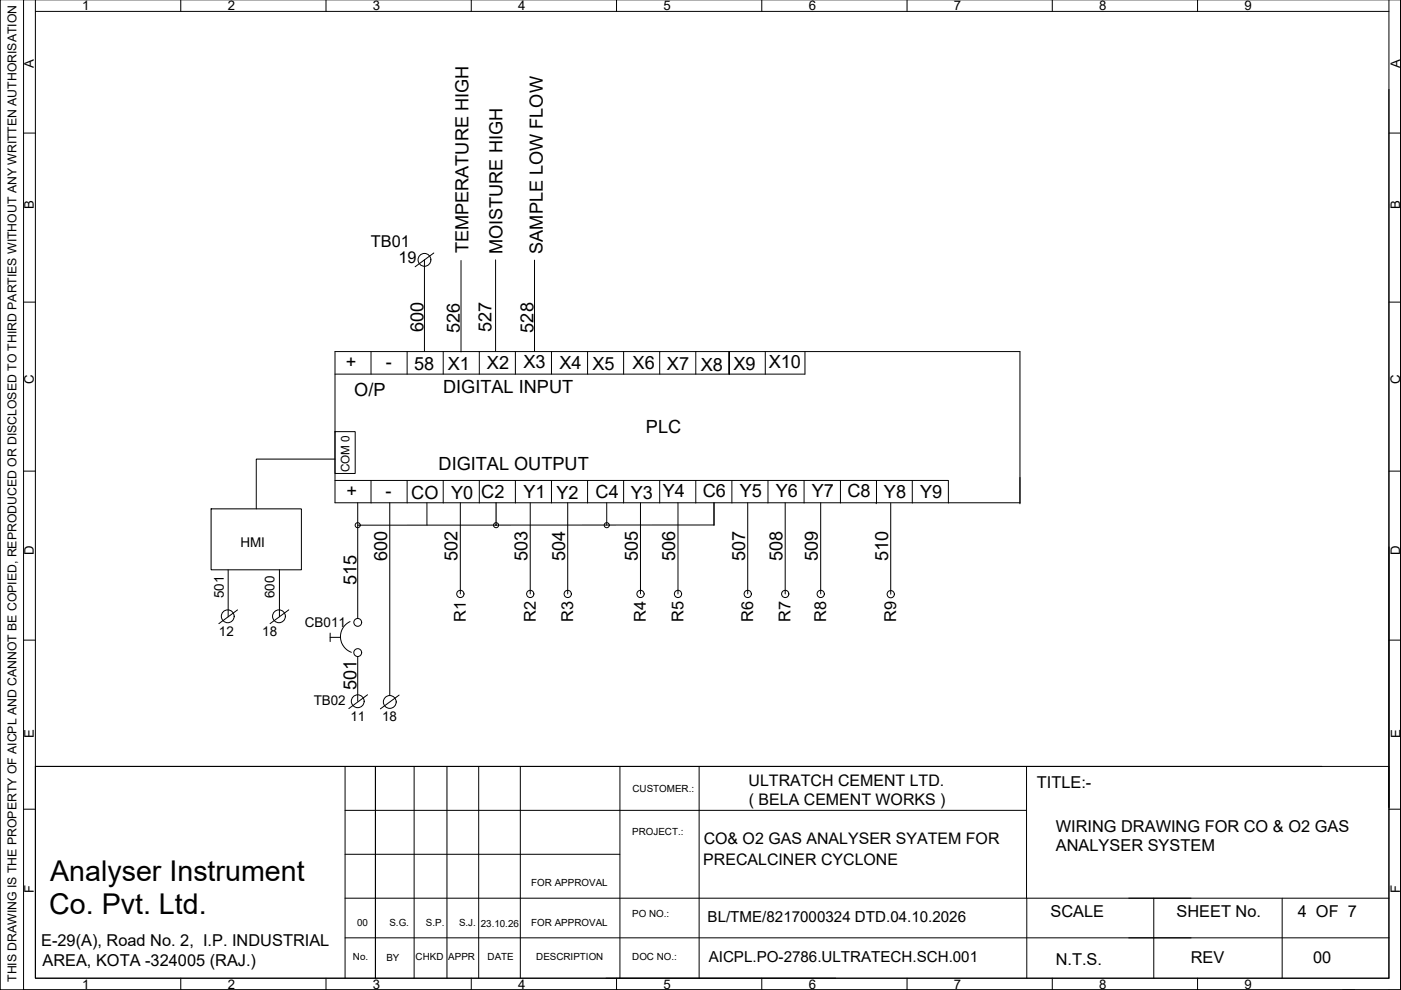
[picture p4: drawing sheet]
<svg xmlns="http://www.w3.org/2000/svg" width="297mm" height="210mm" viewBox="0 0 297 210" stroke-linecap="round" stroke-linejoin="round" font-family="sans-serif">
<!-- layer: 0 -->
<g fill="none" stroke="#000" stroke-width=".21">
<path d="M0 -.1v210h297v-210v210h-297zM5 -.1v210h292M7.5 -.1v207.5h287v-207.5M38.3 0v2.4M69.1 0v2.4M99.9 0v2.4M130.7 0v2.4M161.5 0v2.4M192.3 0v2.4M223.1 0v2.4M253.9 0v2.4M7.5 2.4h287"/>
<path d="M5 28.2h2.5M294.5 28.2h2.5M90 55.1v19.4M92 53.6l-4 3M97.7 55.2v19.4M105.1 55.1v19.4M113.3 55.2v19.3M5 64.1h2.5M78.7 74.5v4.8M86.3 74.5v4.8M94 74.5v4.8M101.6 74.5v4.8"/>
<path d="M109.3 74.5v4.8M116.9 74.5v4.8M124.6 74.5v4.8M132.2 74.5v4.8M139.9 74.5v4.8M147.5 74.5v4.8M154.6 74.5v4.8v-4.8M154.6 74.5v4.8M162.3 74.5v4.8M170.7 74.5v4.8h-99.7M294.5 64.1h2.5M5 99.9h2.5"/>
<path d="M71 91.5h4.3v8.9h-4.3zM71 97.3h-16.7v10.6M294.5 99.9h2.5M44.8 107.9h19.1v12.9h-19.1zM71 101.9h130.1M75.8 106.6v24.5M78.7 101.9v4.8M82.6 106.6v40.9M86.3 101.9v4.8M90.5 106.6v4.8M94 101.9v4.8M97.6 106.6v19.3"/>
<path d="M101.6 101.9v4.8M109.3 101.9v4.8M112.4 106.6v19.3M116.9 101.9v4.8M120.4 106.6v19.3M124.6 101.9v4.8M128.6 106.6v4.8M132.2 101.9v4.8M135.8 106.6v19.3M139.9 101.9v4.8M143.7 106.6v19.3M147.5 101.9v4.8"/>
<path d="M151.4 111.3l-75.6 .1M151.4 106.6v4.8M155.2 101.9v4.8M158.5 106.6v19.3M162.8 101.9v4.8M166.5 106.6v19.3M170.5 101.9v4.8M174 106.6v19.3M178.2 101.9v4.8M185.8 106.6v.2M185.8 101.9v4.8M188.8 106.7v19.3"/>
<path d="M193.4 101.9v4.8M201.1 101.9v4.8M216.2 106.6h-145.2v-32.1h145.2v32.3M5 135.7h2.5M48.4 120.8v10M50.4 129.3l-4 2.9M59.2 120.8v10M61.2 129.3l-3.9 2.9M70 134.2v1.8M70 135.1h2.2M74.2 131.8a3.5 3.5 0 0 0-2 3.3 3.5 3.5 0 0 0 2.3 3.2M75.8 139.2v9.5"/>
<path d="M294.5 135.7h2.5M77.9 147.3l-3.9 2.9M84.6 147.4l-4 2.9M5 171.6h2.5M7.5 162.5h287v44.9h-287zM7.5 162.5h272.7M73.2 171.8h144.4M73.2 162.5v44.9M79.6 162.5v44.9M87.8 162.5v44.9M94.8 162.5v44.9M101.5 162.5v44.9"/>
<path d="M110.3 162.5v44.9M131.4 162.5v44.9M148.2 162.5v44.9M217.6 162.5v27.9M294.5 171.6h2.5M73.2 198.8h179.3M73.2 190.4h179.3M73.2 181.1h58.2M217.7 190.4v17M239.3 190.4h55.2M239.3 198.8h55.2M244.6 190.4v17"/>
<path d="M271.8 190.4v17M38.3 207.4v2.5M69.1 207.4v2.5M99.9 207.4v2.5M130.7 207.4v2.5M161.5 207.4v2.5M192.3 207.4v2.5M223.1 207.4v2.5M253.9 207.4v2.5"/>
<circle cx="90" cy="55.1" r="1.36"/>
<circle cx="75.8" cy="111.4" r=".54"/>
<circle cx="105.2" cy="111.4" r=".54"/>
<circle cx="128.6" cy="111.4" r=".54"/>
<circle cx="48.3" cy="130.7" r="1.36"/>
<circle cx="59.1" cy="130.7" r="1.36"/>
<circle cx="75.8" cy="138.4" r=".83"/>
<circle cx="75.8" cy="132" r=".83"/>
<circle cx="97.6" cy="125.9" r=".77"/>
<circle cx="112.4" cy="125.9" r=".77"/>
<circle cx="120.4" cy="125.9" r=".77"/>
<circle cx="135.8" cy="125.9" r=".77"/>
<circle cx="143.7" cy="125.9" r=".77"/>
<circle cx="158.5" cy="125.9" r=".77"/>
<circle cx="166.5" cy="125.9" r=".77"/>
<circle cx="174" cy="125.9" r=".77"/>
<circle cx="188.9" cy="126" r=".77"/>
<circle cx="75.8" cy="148.7" r="1.36"/>
<circle cx="82.6" cy="148.8" r="1.36"/>
</g>
<circle cx="105.2" cy="111.3" r=".05" fill="#000" stroke="#000" stroke-width=".21"/>
<path d="M105.2 106.6v4.8" fill="none" stroke="#000" stroke-width=".25"/>
<g font-size="6.1">
<text x="10.6" y="186.8">Analyser Instrument</text>
<text x="10.4" y="193.9">Co. Pvt. Ltd.</text>
</g>
<g font-size="3.8">
<text x="99.3" y="53.7" transform="rotate(-90 99.3 53.7)">TEMPERATURE HIGH</text>
<text x="106.5" y="53.9" transform="rotate(-90 106.5 53.9)">MOISTURE HIGH</text>
<text x="115.1" y="53.8" transform="rotate(-90 115.1 53.8)">SAMPLE LOW FLOW</text>
<text x="89.8" y="70.5" transform="rotate(-90 89.8 70.5)">600</text>
<text x="97.5" y="70.6" transform="rotate(-90 97.5 70.6)">526</text>
<text x="104.2" y="70.5" transform="rotate(-90 104.2 70.5)">527</text>
<text x="113.1" y="70.5" transform="rotate(-90 113.1 70.5)">528</text>
<text x="73.4" y="78.1">+</text>
<text x="81.8" y="78">-</text>
<text x="87.8" y="78.4">58</text>
<text x="94" y="83.3">DIGITAL INPUT</text>
<text x="94.9" y="78.4">X1</text>
<text x="103.3" y="78.2">X2</text>
<text x="111" y="78.1">X3</text>
<text x="118.6" y="78.2">X4</text>
<text x="125.6" y="78.4">X5</text>
<text x="134.1" y="78.3">X6</text>
<text x="141.4" y="78.4">X7</text>
<text x="148.6" y="78.6">X8</text>
<text x="155.5" y="78.5">X9</text>
<text x="163" y="78.1">X10</text>
<text x="75.1" y="84">O/P</text>
<text x="137" y="91.9">PLC</text>
<text x="93" y="99.7">DIGITAL OUTPUT</text>
<text x="73.4" y="105.4">+</text>
<text x="81.8" y="105.3">-</text>
<text x="87.2" y="105.8">CO</text>
<text x="95.6" y="105.7">Y0</text>
<text x="102" y="105.5">C2</text>
<text x="111" y="105.6">Y1</text>
<text x="118" y="105.7">Y2</text>
<text x="126.3" y="105.7">C4</text>
<text x="133.8" y="105.8">Y3</text>
<text x="140.5" y="105.4">Y4</text>
<text x="149" y="105.5">C6</text>
<text x="156.8" y="105.4">Y5</text>
<text x="164.5" y="105.4">Y6</text>
<text x="172.1" y="105.4">Y7</text>
<text x="179.7" y="105.5">C8</text>
<text x="187.4" y="105.5">Y8</text>
<text x="195.1" y="105.5">Y9</text>
<text x="82.1" y="119" transform="rotate(-90 82.1 119)">600</text>
<text x="97" y="119" transform="rotate(-90 97 119)">502</text>
<text x="111.8" y="119" transform="rotate(-90 111.8 119)">503</text>
<text x="119.8" y="119" transform="rotate(-90 119.8 119)">504</text>
<text x="135.2" y="119" transform="rotate(-90 135.2 119)">505</text>
<text x="143.2" y="119" transform="rotate(-90 143.2 119)">506</text>
<text x="158" y="119" transform="rotate(-90 158 119)">507</text>
<text x="165.9" y="119" transform="rotate(-90 165.9 119)">508</text>
<text x="173.4" y="119" transform="rotate(-90 173.4 119)">509</text>
<text x="188.3" y="119" transform="rotate(-90 188.3 119)">510</text>
<text x="75.6" y="124.1" transform="rotate(-90 75.6 124.1)">515</text>
<text x="75.6" y="146.4" transform="rotate(-90 75.6 146.4)">501</text>
</g>
<g font-size="3.5">
<text x="78.6" y="52.4">TB01</text>
<text x="84.5" y="55.8">19</text>
<text x="98.8" y="131.8" transform="rotate(-90 98.8 131.8)">R1</text>
<text x="113.6" y="131.8" transform="rotate(-90 113.6 131.8)">R2</text>
<text x="121.5" y="131.8" transform="rotate(-90 121.5 131.8)">R3</text>
<text x="136.9" y="131.8" transform="rotate(-90 136.9 131.8)">R4</text>
<text x="144.9" y="131.8" transform="rotate(-90 144.9 131.8)">R5</text>
<text x="159.7" y="131.8" transform="rotate(-90 159.7 131.8)">R6</text>
<text x="167.6" y="131.8" transform="rotate(-90 167.6 131.8)">R7</text>
<text x="175.2" y="131.8" transform="rotate(-90 175.2 131.8)">R8</text>
<text x="190" y="131.9" transform="rotate(-90 190 131.9)">R9</text>
<text x="219.8" y="167">TITLE:-</text>
<text x="223.8" y="176.4">WIRING DRAWING FOR CO &amp; O2 GAS</text>
<text x="223.9" y="180.5">ANALYSER SYSTEM</text>
<text x="222.7" y="194.5">SCALE</text>
<text x="249.4" y="194.5">SHEET No.</text>
<text x="275.1" y="194.5">4 OF 7</text>
<text x="8.7" y="200.6">E-29(A), Road No. 2, I.P. INDUSTRIAL</text>
<text x="9" y="204.8">AREA, KOTA -324005 (RAJ.)</text>
<text x="223.8" y="204.6">N.T.S.</text>
<text x="252.4" y="204.3">REV</text>
<text x="278.4" y="204.3">00</text>
</g>
<g font-size="3.4">
<text x="158.7" y="166.7">ULTRATCH CEMENT LTD.</text>
<text x="158.8" y="170.8">( BELA CEMENT WORKS )</text>
<text x="149.2" y="178.9">CO&amp; O2 GAS ANALYSER SYATEM FOR</text>
<text x="149.1" y="183.3">PRECALCINER CYCLONE</text>
</g>
<g font-size="3.2">
<text x="150" y="195.5">BL/TME/8217000324 DTD.04.10.2026</text>
<text x="150.3" y="203.9">AICPL.PO-2786.ULTRATECH.SCH.001</text>
</g>
<g font-size="2.8">
<text x="17.5" y="2.2">1</text>
<text x="48.3" y="2.2">2</text>
<text x="79.1" y="2.2">3</text>
<text x="109.9" y="2.2">4</text>
<text x="140.7" y="2.2">5</text>
<text x="171.5" y="2.2">6</text>
<text x="202.3" y="2.2">7</text>
<text x="233.1" y="2.2">8</text>
<text x="263.9" y="2.2">9</text>
<text x="7.2" y="14.4" transform="rotate(-90 7.2 14.4)">A</text>
<text x="296.9" y="14.4" transform="rotate(-90 296.9 14.4)">A</text>
<text x="7.2" y="44.3" transform="rotate(-90 7.2 44.3)">B</text>
<text x="296.9" y="44.3" transform="rotate(-90 296.9 44.3)">B</text>
<text x="7.2" y="81.5" transform="rotate(-90 7.2 81.5)">C</text>
<text x="296.9" y="81.5" transform="rotate(-90 296.9 81.5)">C</text>
<text x="7.2" y="117.7" transform="rotate(-90 7.2 117.7)">D</text>
<text x="51" y="116">HMI</text>
<text x="296.9" y="117.7" transform="rotate(-90 296.9 117.7)">D</text>
<text x="47.5" y="126.8" transform="rotate(-90 47.5 126.8)">501</text>
<text x="58.2" y="126.8" transform="rotate(-90 58.2 126.8)">600</text>
<text x="46.4" y="134.9">12</text>
<text x="55.6" y="134.9">18</text>
<text x="64.6" y="133">CB011</text>
<text x="66.5" y="149.5">TB02</text>
<text x="74.3" y="152.9">11</text>
<text x="81" y="152.9">18</text>
<text x="7.2" y="156.5" transform="rotate(-90 7.2 156.5)">E</text>
<text x="296.9" y="156.5" transform="rotate(-90 296.9 156.5)">E</text>
<text x="7.2" y="189.4" transform="rotate(-90 7.2 189.4)">F</text>
<text x="296.9" y="189.4" transform="rotate(-90 296.9 189.4)">F</text>
<text x="17.5" y="209.6">1</text>
<text x="48.3" y="209.6">2</text>
<text x="79.1" y="209.6">3</text>
<text x="109.9" y="209.6">4</text>
<text x="140.7" y="209.6">5</text>
<text x="171.5" y="209.6">6</text>
<text x="202.3" y="209.6">7</text>
<text x="233.1" y="209.6">8</text>
<text x="263.9" y="209.6">9</text>
</g>
<text font-size="2.6" x="3.5" y="208.2" transform="rotate(-90 3.5 208.2)">THIS DRAWING IS THE PROPERTY OF AICPL AND CANNOT BE COPIED, REPRODUCED OR DISCLOSED TO THIRD PARTIES WITHOUT ANY WRITTEN AUTHORISATION</text>
<text font-size="2.5" x="74.1" y="100.2" transform="rotate(-90 74.1 100.2)">COM 0</text>
<g font-size="2.1">
<text x="134.1" y="167.8">CUSTOMER.:</text>
<text x="134" y="177.1">PROJECT.:</text>
<text x="112.6" y="188">FOR APPROVAL</text>
<text x="75.7" y="196.4">00</text>
<text x="82.6" y="196.4">S.G.</text>
<text x="90.3" y="196.4">S.P.</text>
<text x="97.3" y="196.4">S.J.</text>
<text x="101.9" y="196.5">23.10.26</text>
<text x="112.6" y="196.4">FOR APPROVAL</text>
<text x="134" y="194.4">PO NO.:</text>
<text x="74.8" y="203.5">No.</text>
<text x="81.9" y="203.7">BY</text>
<text x="88.1" y="203.6">CHKD</text>
<text x="95" y="203.6">APPR</text>
<text x="103.4" y="203.6">DATE</text>
<text x="113.7" y="203.6">DESCRIPTION</text>
<text x="134" y="203.6">DOC NO.:</text>
</g>
</svg>
